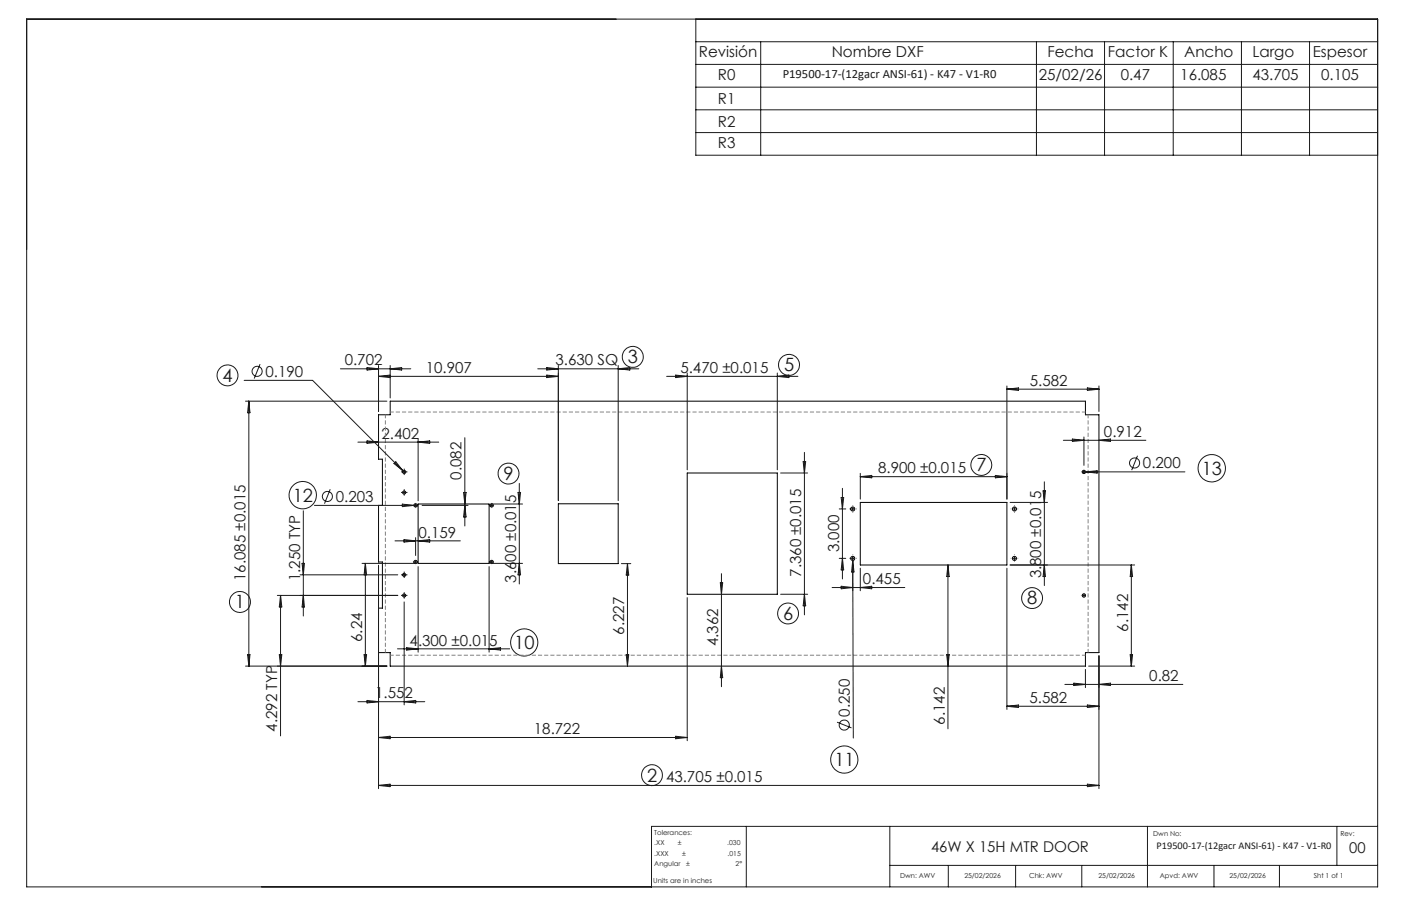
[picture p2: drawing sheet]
<svg xmlns="http://www.w3.org/2000/svg" width="432mm" height="279mm" viewBox="0 0 432 279" stroke-linecap="round" stroke-linejoin="round" font-family="sans-serif">
<g fill="none" stroke="#191924" stroke-width=".31">
<path d="M8.2 5.9h416.4v267.6h-416.4zM214.5 12.9h210.1M214.5 5.9v42h210.1M214.5 19.9h210.1M234.5 12.9v35M319.4 12.9v35M340.4 12.9v35M361.6 12.9v35M382.6 12.9v35M403.6 12.9v35M214.5 26.9h210.1M214.5 33.9h210.1"/>
<path d="M214.5 40.9h210.1M75.2 117.3h21.1l27.9 27.9M80.2 112.3l-1.8 4.4M104.9 113.7h21.7M113.1 113.3l3.6 .4-3.6 .4zM116.7 112.7v14.2M116.7 116.1l3.5-.4v.8zM116.7 116.1h55.4M120.3 112.7v10M120.3 113.7l3.5-.4v.8zM165.7 113.7h31.2M168.5 113.3l3.6 .4-3.6 .4z"/>
<path d="M168.5 115.7l3.6 .4-3.6 .4zM172.1 112.7v41.7M190.5 112.7v41.7M190.5 113.7l3.6-.4v.8zM205.5 116.1h40.4M208.2 115.7l3.6 .4-3.6 .4zM211.8 115v29.9M239.6 115v29.9M239.6 116.1l3.5-.4v.8zM310.3 119v34.9M335.1 119.6l3.6 .4-3.6 .4zM338.7 119v7.9"/>
<path d="M75.7 123.7h43.5M76.7 123.7v81.7M76.7 123.7l.3 3.6h-.7zM110.3 136.3h24.9M113.1 136l3.6 .3-3.6 .4zM128.9 135.4v19M128.9 136.3l3.5-.3v.7zM143.3 135v27.2M247.9 139.5v50.1M310.3 120h28.4M310.3 120l3.6-.4v.8zM327.7 135.8h25.5"/>
<path d="M330.5 135.4l3.6 .4-3.6 .3zM334.1 134.8v8.7M338.7 135.8l3.6-.4v.7zM93.5 157.5v32.5M96.9 155.9h31.7M101.8 150.9l-1.8 4.4M121.4 142.9l.6-.5 2.2 2.8zM124 155.5l3.6 .4-3.6 .3zM124.1 145.5h1M124.1 151.9h1M124.2 145.2l.7 .7M124.6 145v1"/>
<path d="M124.6 151.4v1M128.1 155.4v1M130.1 155.9h14.2M142.9 151.9h.8l-.4 3.5zM143.3 155.9l.4 3.5h-.8zM151 155.9h1M151.6 155.4v1M151.7 155.4h9.3M159.7 151.9h.7l-.3 3.5zM160.1 149.1v31M240.6 145.9h8.3M247.5 142.3h.8l-.4 3.6z"/>
<path d="M258.7 157h2M259.3 153.4h.7l-.4 3.6zM259.6 150.6v27.9M262.3 157h1M262.8 156.5v.9M265.1 146v7.9M265.1 147l3.6-.4v.8zM265.1 147h45.2M306.8 146.6l3.5 .4-3.5 .4zM311.3 154.9h11.6M312.1 157h1.1M312.7 156.5v.9"/>
<path d="M321.5 151.4h.7l-.3 3.5zM321.9 148.6v32M333.6 145.5h31.6M334.1 145v1M334.6 145.5l3.5-.3v.7zM350.6 140.5l-1.8 4.5M92.5 177.3h30.1M93.1 173.7h.7l-.3 3.6zM111.6 173.7h16.3M112.6 173.7v31.7M112.6 173.7l.4 3.6M112.6 173.7l-.4 3.6"/>
<path d="M116.7 174.3v68.9M121.7 166.8h20.2M124.1 177.3h1M124.5 166.4l3.6 .4-3.6 .4zM124.6 176.8v1M127.6 173.3h1M128.1 165.8v5.5M128.1 172.8v1M128.9 174.7v26.4M128.9 166.8l3.5-.4v.8zM150.7 174.7v26.4M151 173.3h1"/>
<path d="M151.6 172.8v1M151.7 173.7h9.3M160.1 173.7l.3 3.6h-.7zM191.5 173.8h2.9M193.4 173.8v31.6M193.4 173.8l.4 3.5h-.8zM222 179.7h.7l-.3 3.6zM222.4 176.9v34.9M258.7 172.2h2M259.6 172.2l.4 3.6h-.7zM262.3 172.2h1M262.8 171.6v1.2"/>
<path d="M262.8 174.3v7.9M262.8 172.8l.2 54.8M262.8 172.8l.4 3.6h-.7zM265.1 175.2v7M292.2 174.2l.4 3.6h-.8zM292.2 174.2v50.6M310.3 175.2v43.6M311.3 174.2h38.4M312.1 172.2h1.1M312.7 171.7v1M321.9 174.2l.3 3.6h-.7zM348.7 174.2l.4 3.6h-.8z"/>
<path d="M348.7 174.2v31.2M85.5 183.6h37.1M86.5 183.6l.4 3.6h-.8zM86.5 183.6v43.3M93.5 183.6l.3 3.6h-.7zM124.1 183.6h1M124.6 183.1v1M124.6 185.6v31.8M125.3 199.7l3.6 .4-3.6 .4zM211.8 184.3v44.1M240.6 183.3h8.3M247.9 183.3l.4 3.5h-.8z"/>
<path d="M256.5 181.2h22.4M259.3 180.8l3.5 .4-3.5 .4zM265.1 181.2l3.6-.4v.8zM333.6 183.6h1M334.1 183.1v1M75.7 205.4h43.5M76.3 201.9h.7l-.3 3.5zM86.1 201.9h.8l-.4 3.5zM110.3 216.4h20.6M112.2 201.9h.8l-.4 3.5zM113.1 216l3.6 .4-3.6 .4zM122.5 200.1h34.6"/>
<path d="M124.6 216.4l3.5-.4v.8zM150.7 200.1l3.6-.4v.8zM193 201.9h.8l-.4 3.5zM222.4 205.4l.3 3.6h-.7zM291.8 201.9h.8l-.4 3.5zM310.3 217.8l3.6-.4v.8zM310.3 217.8h28.4M328.2 211.1h36.4M331 210.7l3.5 .4-3.5 .3zM334.5 206.4v5.7M335.1 217.4l3.6 .4-3.6 .4zM335.5 205.4h14.2"/>
<path d="M338.7 202.2v41M338.7 211.1l3.6-.4v.7zM348.3 201.9h.8l-.4 3.5zM116.7 227.4l3.5-.4v.8zM116.7 227.4h95.1M208.2 227l3.6 .4-3.6 .4zM258 222.7l4.4 1.8M116.7 242.2h222M116.7 242.2l3.5-.4v.8zM230 254.8v18.7M274.2 254.8v18.7M335.1 241.8l3.6 .4-3.6 .4z"/>
<path d="M353.7 254.8v18.7M412 254.8v12.1M424.6 254.8h-223.8v18.7M274.2 266.9h150.4M292.3 266.9v6.6M313 266.9v6.6M333.4 266.9v6.6M374.2 266.9v6.6M394.3 266.9v6.6"/>
<circle cx="70.1" cy="115.8" r="3.2"/>
<circle cx="79.3" cy="114.5" r="1.56"/>
<circle cx="195" cy="110.1" r="3.2"/>
<circle cx="243.2" cy="112.5" r="3.2"/>
<circle cx="93.3" cy="152.7" r="4.2"/>
<circle cx="100.9" cy="153.1" r="1.55"/>
<circle cx="156.7" cy="146" r="3.2"/>
<circle cx="302.5" cy="143.4" r="3.2"/>
<circle cx="349.7" cy="142.8" r="1.56"/>
<circle cx="373.5" cy="144.4" r="4.2"/>
<circle cx="74" cy="185.6" r="3.2"/>
<circle cx="161.6" cy="198.1" r="4.2"/>
<circle cx="242.9" cy="189.2" r="3.2"/>
<circle cx="318.1" cy="184.4" r="3.2"/>
<circle cx="200.9" cy="239.1" r="3.2"/>
<circle cx="260.2" cy="223.6" r="1.55"/>
<circle cx="260.2" cy="234.3" r="4.2"/>
</g>
<g fill="none" stroke="#000" stroke-width=".31">
<path d="M120.3 123.7h214.2v4.2h4.2v73.4h-4.2v4.1h-214.2v-4.1h-3.6v-13.8h1.2v-14.2h-1.2v-17.4h1.2v-14.3h-1.2v-13.7h3.6zM128.9 155.4h21.8v18.3h-21.8zM172.1 155.4h18.4v18.4h-18.4zM211.8 145.9h27.8v37.4h-27.8zM265.1 154.9h45.2v19.3h-45.2z"/>
<circle cx="124.6" cy="145.5" r=".49"/>
<circle cx="124.6" cy="151.9" r=".49"/>
<circle cx="128.1" cy="155.8" r=".51"/>
<circle cx="151.5" cy="155.8" r=".51"/>
<circle cx="262.8" cy="157" r=".63"/>
<circle cx="312.7" cy="157" r=".63"/>
<circle cx="334.1" cy="145.5" r=".52"/>
<circle cx="124.6" cy="177.3" r=".49"/>
<circle cx="128.1" cy="173.3" r=".51"/>
<circle cx="151.5" cy="173.3" r=".51"/>
<circle cx="262.8" cy="172.2" r=".63"/>
<circle cx="312.7" cy="172.2" r=".63"/>
<circle cx="124.6" cy="183.6" r=".49"/>
<circle cx="334.1" cy="183.6" r=".52"/>
</g>
<g fill="none" stroke="#191924" stroke-width=".31" stroke-dasharray="15.2 1.3 1.3 1.3" stroke-linecap="butt">
<path d="M124.1 145.5h-.5M124.1 151.9h-.5M124.6 146v.5M124.6 145v-.5M124.6 152.4v.4M124.6 151.4v-.5M125.1 145.5h.5M125.1 151.9h.5M128.1 156.8v.1M150.6 155.8h-.1M151.6 156.8v.1M261.8 156.9h-.1"/>
<path d="M262.8 157.9v.2M262.8 155.9v-.1M263.8 156.9h.2M311.7 156.9h-.2M312.7 157.9v.2M312.7 155.9v-.1M313.7 156.9h.1M124.1 177.3h-.5M124.6 177.8v.4M124.6 176.8v-.5M125.1 177.3h.5M150.6 173.3h-.1"/>
<path d="M261.8 172.2h-.1M262.8 173.2v.1M262.8 171.2v-.2M263.8 172.2h.2M311.7 172.2h-.2M312.7 173.2v.1M312.7 171.2v-.2M313.7 172.2h.1M124.1 183.6h-.5M124.6 184.1v.5M124.6 183.1v-.5M125.1 183.6h.5"/>
</g>
<path d="M118.8 127.9v73.3M334.5 127.1h-214.2M120.3 202.1h214.2M335.4 201.2v-73.3" fill="none" stroke="#808080" stroke-width=".31" stroke-dasharray="1.3 .6" stroke-dashoffset=".2" stroke-linecap="butt"/>
<g font-size="5.6" fill="#191924">
<text x="193.5" y="112">3</text>
<text x="68.6" y="117.7">4</text>
<text x="241.7" y="114.5">5</text>
<text x="155.2" y="148">9</text>
<text x="300.9" y="145.4">7</text>
<text x="370.4" y="146.4">13</text>
<text x="90.2" y="154.7">12</text>
<text x="72.4" y="187.6">1</text>
<text x="241.4" y="191.1">6</text>
<text x="316.6" y="186.4">8</text>
<text x="158.5" y="200.1">10</text>
<text x="257.1" y="236.3">11</text>
<text x="199.4" y="241.1">2</text>
</g>
<g font-size="4.7" fill="#191924">
<text x="215.4" y="17.6">Revisión</text>
<text x="256.3" y="17.6">Nombre DXF</text>
<text x="322.8" y="17.5">Fecha</text>
<text x="341.5" y="17.5">Factor K</text>
<text x="365" y="17.5">Ancho</text>
<text x="386" y="17.5">Largo</text>
<text x="404.6" y="17.5">Espesor</text>
<text x="221.3" y="24.6">R0</text>
<text x="320.2" y="24.7">25/02/26</text>
<text x="345.4" y="24.7">0.47</text>
<text x="363.8" y="24.7">16.085</text>
<text x="386" y="24.7">43.705</text>
<text x="407.2" y="24.7">0.105</text>
<text x="221.3" y="32.1">R1</text>
<text x="221.3" y="39.1">R2</text>
<text x="221.3" y="45.8">R3</text>
<text x="106.2" y="112.7">0.702</text>
<text x="171.2" y="112.7">3.630 SQ</text>
<text x="81.8" y="116.2">0.190</text>
<text x="131.2" y="115">10.907</text>
<text x="209.7" y="115">5.470 ±0.015</text>
<text x="317.4" y="119">5.582</text>
<text x="117.6" y="135.3">2.402</text>
<text x="340.3" y="134.7">0.912</text>
<text x="142.3" y="147.9" transform="rotate(-90 142.3 147.9)">0.082</text>
<text x="270.6" y="146">8.900 ±0.015</text>
<text x="352.3" y="144.5">0.200</text>
<text x="103.5" y="154.8">0.203</text>
<text x="129" y="165.8">0.159</text>
<text x="258.7" y="170.3" transform="rotate(-90 258.7 170.3)">3.000</text>
<text x="75.7" y="179.2" transform="rotate(-90 75.7 179.2)">16.085 ±0.015</text>
<text x="92.5" y="179.2" transform="rotate(-90 92.5 179.2)">1.250 TYP</text>
<text x="159.1" y="179.7" transform="rotate(-90 159.1 179.7)">3.600 ±0.015</text>
<text x="246.9" y="177.9" transform="rotate(-90 246.9 177.9)">7.360 ±0.015</text>
<text x="320.9" y="178.4" transform="rotate(-90 320.9 178.4)">3.800 ±0.015</text>
<text x="266" y="180.1">0.455</text>
<text x="111.6" y="198" transform="rotate(-90 111.6 198)">6.24</text>
<text x="192.4" y="195.8" transform="rotate(-90 192.4 195.8)">6.227</text>
<text x="347.7" y="194.8" transform="rotate(-90 347.7 194.8)">6.142</text>
<text x="126.2" y="199.1">4.300 ±0.015</text>
<text x="221.4" y="199.3" transform="rotate(-90 221.4 199.3)">4.362</text>
<text x="115.7" y="215.4">1.552</text>
<text x="354.2" y="210">0.82</text>
<text x="261.9" y="221" transform="rotate(-90 261.9 221)">0.250</text>
<text x="317.3" y="216.8">5.582</text>
<text x="85.5" y="225.6" transform="rotate(-90 85.5 225.6)">4.292 TYP</text>
<text x="164.6" y="226.4">18.722</text>
<text x="291.2" y="223.4" transform="rotate(-90 291.2 223.4)">6.142</text>
<text x="205.3" y="241.2">43.705 ±0.015</text>
</g>
<g font-size="4.6" fill="#191924">
<text x="286.9" y="262.7">46W X 15H MTR DOOR</text>
<text x="415.9" y="263">00</text>
</g>
<text font-size="3.9" fill="#191924" x="241.2" y="24">P19500-17-(12gacr ANSI-61) - K47 - V1-R0</text>
<text font-size="3.2" fill="#191924" x="356.5" y="261.8">P19500-17-(12gacr ANSI-61) - K47 - V1-R0</text>
<g font-size="2.1" fill="#191924">
<text x="201.7" y="257.6">Tolerances:</text>
<text x="355.4" y="257.8">Dwn No:</text>
<text x="413.1" y="257.8">Rev:</text>
<text x="201.7" y="260.7">.XX</text>
<text x="201.7" y="263.9">.XXX</text>
<text x="208.9" y="260.7">±</text>
<text x="210.2" y="263.9">±</text>
<text x="224.1" y="260.7">.030</text>
<text x="224.3" y="263.9">.015</text>
<text x="201.7" y="267">Angular</text>
<text x="211.5" y="267">±</text>
<text x="226.7" y="267">2°</text>
<text x="201.3" y="272.3">Units are in inches</text>
<text x="277.4" y="270.7">Dwn: AWV</text>
<text x="297.2" y="270.7">25/02/2026</text>
<text x="317.2" y="270.7">Chk: AWV</text>
<text x="338.6" y="270.7">25/02/2026</text>
<text x="357.5" y="270.7">Apvd: AWV</text>
<text x="378.9" y="270.7">25/02/2026</text>
<text x="404.9" y="270.7">Sht 1 of 1</text>
</g>
</svg>
